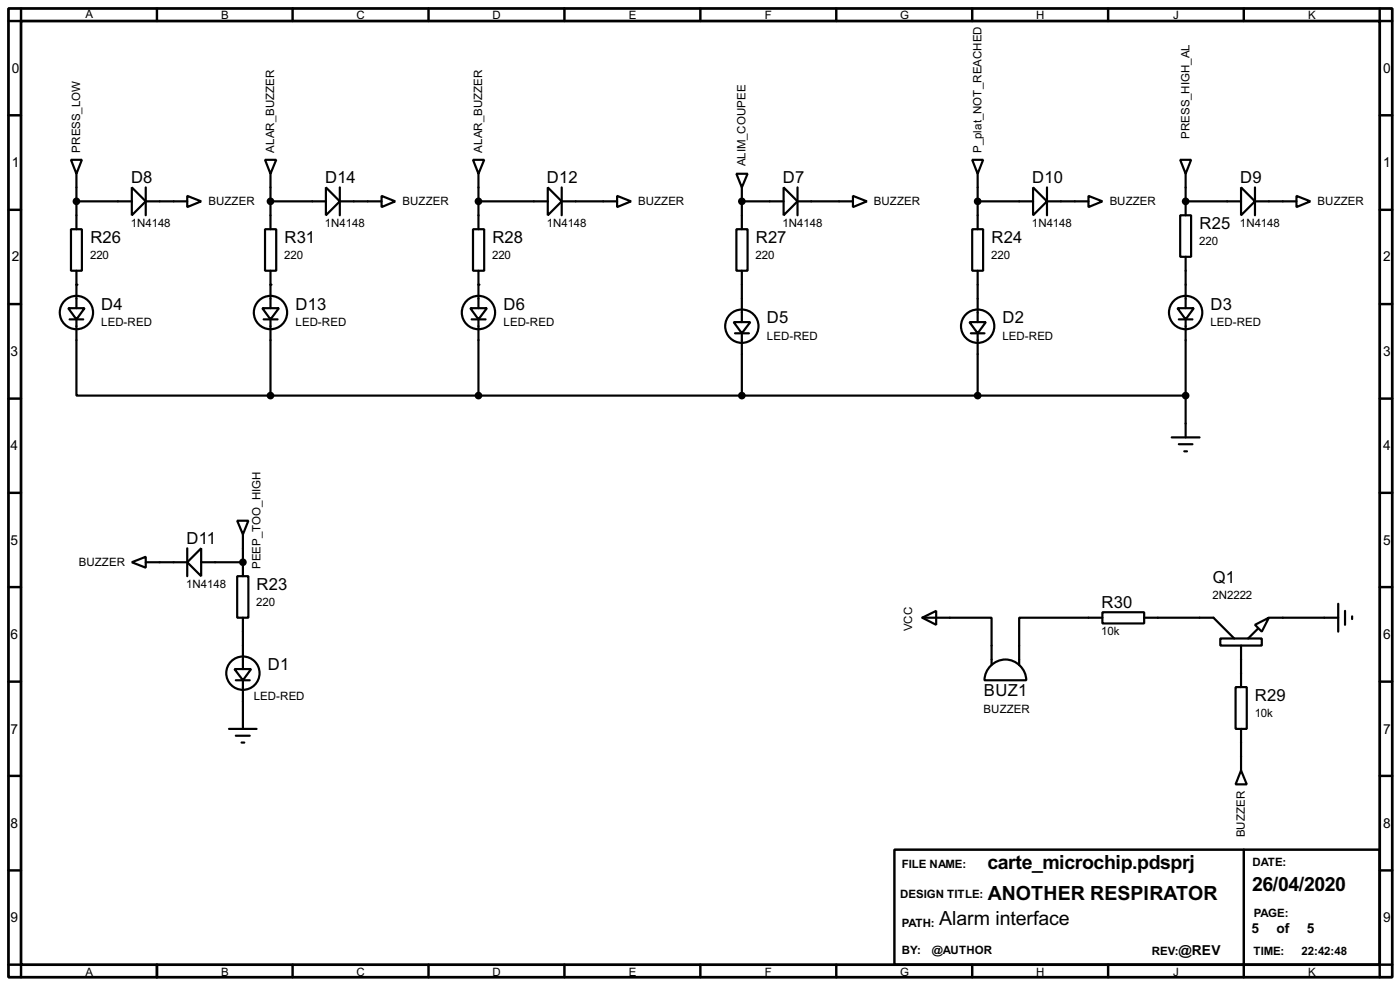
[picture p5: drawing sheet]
<svg xmlns="http://www.w3.org/2000/svg" width="256mm" height="180mm" viewBox="0 0 256 180" stroke-linecap="round" stroke-linejoin="round" font-family="sans-serif">
<path d="M1.6 1.6h253.5v177.3h-253.5zM3.9 3.9h248.9v172.7h-248.9z" fill="none" stroke="#000" stroke-width=".5"/>
<g fill="none" stroke="#000" stroke-width=".45">
<path d="M3.9 1.6v2.3h-2.3M28.8 1.6v2.3M53.6 1.6v2.3M78.5 1.6v2.3M103.4 1.6v2.3M128.3 1.6v2.3M153.2 1.6v2.3M178.1 1.6v2.3M203 1.6v2.3M227.9 1.6v2.3M252.8 1.6v2.3h2.3M1.6 21.1h2.3"/>
<path d="M1.6 38.4h2.3M252.8 21.1h2.3M252.8 38.4h2.3M1.6 55.7h2.3M252.8 55.7h2.3M1.6 73h2.3M252.8 73h2.3M1.6 90.2h2.3M252.8 90.2h2.3M1.6 107.5h2.3M252.8 107.5h2.3M1.6 124.8h2.3"/>
<path d="M252.8 124.8h2.3M1.6 142h2.3M1.6 159.3h2.3M163.9 155.5h88.9v21.1h-88.9zM227.9 155.5v23.4M252.8 142h2.3M252.8 159.3h2.3M1.6 176.6h2.3v2.3M28.8 176.6v2.3M53.6 176.6v2.3M78.5 176.6v2.3M103.4 176.6v2.3"/>
<path d="M128.3 176.6v2.3M153.2 176.6v2.3M178.1 176.6v2.3M203 176.6v2.3M255.1 176.6h-2.3v2.3"/>
</g>
<g fill="none" stroke="#000" stroke-width=".4">
<path d="M13 29.3h2l-1 2.5zM14 36.9h10.2M14 31.8v10.2M24.2 34.3l2.5 2.6-2.5 2.5zM26.7 36.9h7.6M26.7 34.3v5.1M34.3 35.9l2.6 1-2.6 1zM48.6 29.3h2l-1 2.5zM49.6 36.9h10.1M49.6 31.8v10.2M59.7 34.3l2.6 2.6-2.6 2.5zM62.3 36.9h7.6"/>
<path d="M62.3 34.3v5.1M69.9 35.9l2.5 1-2.5 1zM86.7 29.3h2l-1 2.5zM87.7 36.9h12.7M87.7 31.8v10.2M100.4 34.3l2.5 2.6-2.5 2.5zM102.9 36.9h10.2M102.9 34.3v5.1M113.1 35.9l2.5 1-2.5 1zM134.9 31.8h2.1l-1.1 2.5zM135.9 34.3v7.7M135.9 36.9h7.7"/>
<path d="M143.6 34.3l2.5 2.6-2.5 2.5zM146.1 36.9h10.2M146.1 34.3v5.1M156.3 35.9l2.5 1-2.5 1zM178.1 29.3h2l-1 2.5zM179.1 31.8v10.2M179.1 36.9h10.2M189.3 34.3l2.5 2.6-2.5 2.5zM191.8 36.9h7.6M191.8 34.3v5.1M199.4 35.9l2.6 1-2.6 1zM216.2 39.4h2v7.6h-2z"/>
<path d="M216.2 29.3h2l-1 2.5zM217.2 31.8v7.6M217.2 36.9h10.2M227.4 34.3l2.5 2.6-2.5 2.5zM229.9 36.9h7.6M229.9 34.3v5.1M237.5 35.9l2.6 1-2.6 1zM12.5 56.4h3l-1.5 2.1zM12.8 58.5h2.5M13 42h2v7.6h-2zM14 58.5v13.9h35.6M14 49.6v6.8"/>
<path d="M48.1 56.4h3l-1.5 2.1zM48.3 58.5h2.6M48.6 42h2v7.6h-2zM49.6 49.6v6.8M49.6 58.5v13.9M86.2 56.4h3l-1.5 2.1zM86.4 58.5h2.6M86.7 42h2v7.6h-2zM87.7 49.6v6.8M87.7 58.5v13.9M134.4 59h3.1l-1.6 2zM134.9 42h2.1v7.6h-2.1z"/>
<path d="M135.9 49.6v9.4M177.6 59h3l-1.5 2zM178.1 42h2v7.6h-2zM179.1 49.6v9.4M215.7 56.4h3l-1.5 2.1zM216 58.5h2.5M217.2 47v9.4M217.2 58.5v21.6M49.6 72.4h167.6M134.7 61h2.5M135.9 61v11.4M177.9 61h2.5"/>
<path d="M179.1 61v11.4M43.5 95.3h2l-1 2.5zM44.5 97.8v7.7M214.7 80.1h5.1M216 81.3h2.5M217 82.6h.5M24.2 102.9l2.5-1v2zM26.7 102.9h7.6M34.3 102.9l2.6-2.5v5.1zM34.3 100.4v5.1M36.9 102.9h7.6M43.5 105.5h2v7.6h-2z"/>
<path d="M44.5 113.1v9.4M169 113.1l2.5-1.3v2.6zM169 113.1h12.7v8.6M202 112.1h7.6v2h-7.6zM202 113.1h-15.3v8.6M209.6 113.1h12.7l3.8 3.8M223.6 116.9h7.6v1.3h-7.6zM227.4 118.2v7.6M229.9 114.4l2.6-1.3-1.3 2.5zM230.4 115.1l-1.7 1.8M232.5 113.1h12.7M245.2 110.5v5.1"/>
<path d="M246.4 111.8v2.6M247.7 112.8v.5M42 133.4h5M43 122.5h3l-1.5 2zM43.2 124.5h2.6M43.2 134.7h2.6M44.3 135.9h.5M44.5 124.5v8.9M181.5 121.8a3.8 3.8 0 0 1 4.1-.8 3.8 3.8 0 0 1 2.4 3.5h-7.6a3.8 3.8 0 0 1 1.1-2.7zM226.4 125.8h2v7.6h-2zM227.4 133.4v7.6M227.4 141l1 2.6h-2z"/>
<circle cx="14" cy="57.2" r="3.1"/>
<circle cx="49.5" cy="57.2" r="3.1"/>
<circle cx="87.6" cy="57.2" r="3.1"/>
<circle cx="135.9" cy="59.7" r="3.1"/>
<circle cx="179.1" cy="59.7" r="3.1"/>
<circle cx="217.2" cy="57.2" r="3.1"/>
<circle cx="44.5" cy="123.2" r="3.1"/>
</g>
<g fill="#000">
<circle cx="135.9" cy="36.9" r=".2"/>
<circle cx="217.2" cy="36.9" r=".2"/>
<circle cx="14" cy="52.1" r=".2"/>
<circle cx="49.6" cy="52.1" r=".2"/>
<circle cx="87.7" cy="52.1" r=".2"/>
<circle cx="44.5" cy="102.9" r=".2"/>
</g>
<g fill="#000" stroke="#000" stroke-width=".4">
<circle cx="14" cy="36.9" r=".5"/>
<circle cx="49.5" cy="36.9" r=".5"/>
<circle cx="87.6" cy="36.9" r=".5"/>
<circle cx="135.9" cy="36.9" r=".5"/>
<circle cx="179.1" cy="36.9" r=".5"/>
<circle cx="217.2" cy="36.9" r=".5"/>
<circle cx="49.5" cy="72.4" r=".5"/>
<circle cx="87.6" cy="72.4" r=".5"/>
<circle cx="135.9" cy="72.4" r=".5"/>
<circle cx="179.1" cy="72.4" r=".5"/>
<circle cx="217.2" cy="72.4" r=".5"/>
<circle cx="44.5" cy="102.9" r=".5"/>
</g>
<g font-size="4">
<text x="180.9" y="159.1">carte_microchip.pdsprj</text>
<text x="181" y="164.8">ANOTHER RESPIRATOR</text>
<text x="229.4" y="163.1">26/04/2020</text>
<text x="172.1" y="169.2">Alarm interface</text>
</g>
<g font-size="3.4">
<text x="24" y="33.5">D8</text>
<text x="59.6" y="33.5">D14</text>
<text x="100.2" y="33.5">D12</text>
<text x="143.4" y="33.5">D7</text>
<text x="189.1" y="33.5">D10</text>
<text x="227.2" y="33.5">D9</text>
<text x="219.8" y="42">R25</text>
<text x="16.6" y="44.5">R26</text>
<text x="52.1" y="44.5">R31</text>
<text x="90.2" y="44.5">R28</text>
<text x="138.5" y="44.5">R27</text>
<text x="181.7" y="44.5">R24</text>
<text x="18.6" y="56.7">D4</text>
<text x="54.2" y="56.7">D13</text>
<text x="92.3" y="56.7">D6</text>
<text x="140.5" y="59.2">D5</text>
<text x="183.7" y="59.2">D2</text>
<text x="221.8" y="56.7">D3</text>
<text x="34.2" y="99.6">D11</text>
<text x="222.2" y="106.7">Q1</text>
<text x="47" y="108">R23</text>
<text x="201.8" y="111.3">R30</text>
<text x="49.1" y="122.7">D1</text>
<text x="180.2" y="127.5">BUZ1</text>
<text x="229.9" y="128.3">R29</text>
</g>
<g font-size="2.8">
<text x="2.2" y="13.4">0</text>
<text x="253.4" y="13.4">0</text>
<text x="2.2" y="30.6">1</text>
<text x="253.4" y="30.6">1</text>
<text x="2.2" y="47.9">2</text>
<text x="253.4" y="47.9">2</text>
<text x="1.9" y="65.2">3</text>
<text x="253.4" y="65.2">3</text>
<text x="1.9" y="82.4">4</text>
<text x="253.4" y="82.4">4</text>
<text x="1.9" y="99.7">5</text>
<text x="253.4" y="99.7">5</text>
<text x="1.9" y="117">6</text>
<text x="253.4" y="117">6</text>
<text x="1.9" y="134.3">7</text>
<text x="253.4" y="134.3">7</text>
<text x="1.9" y="151.5">8</text>
<text x="253.4" y="151.5">8</text>
<text x="1.9" y="168.8">9</text>
<text x="229.3" y="170.8">5</text>
<text x="233.9" y="170.8">of</text>
<text x="239.4" y="170.8">5</text>
<text x="253.4" y="168.8">9</text>
<text x="215.9" y="174.9">@REV</text>
</g>
<g font-size="2.4">
<text x="15.6" y="3.2">A</text>
<text x="40.5" y="3.5">B</text>
<text x="65.3" y="3.5">C</text>
<text x="90.2" y="3.5">D</text>
<text x="115.2" y="3.5">E</text>
<text x="140.1" y="3.5">F</text>
<text x="164.9" y="3.5">G</text>
<text x="189.8" y="3.5">H</text>
<text x="214.9" y="3.5">J</text>
<text x="239.6" y="3.5">K</text>
<text x="14.7" y="27.9" transform="rotate(-90 14.7 27.9)">PRESS_LOW</text>
<text x="50.3" y="27.9" transform="rotate(-90 50.3 27.9)">ALAR_BUZZER</text>
<text x="88.4" y="27.9" transform="rotate(-90 88.4 27.9)">ALAR_BUZZER</text>
<text x="179.8" y="27.9" transform="rotate(-90 179.8 27.9)">P_plat_NOT_REACHED</text>
<text x="217.9" y="25.4" transform="rotate(-90 217.9 25.4)">PRESS_HIGH_AL</text>
<text x="136.6" y="30.5" transform="rotate(-90 136.6 30.5)">ALIM_COUPEE</text>
<text x="24" y="41.5">1N4148</text>
<text x="38.2" y="37.6">BUZZER</text>
<text x="59.5" y="41.5">1N4148</text>
<text x="73.7" y="37.6">BUZZER</text>
<text x="100.2" y="41.5">1N4148</text>
<text x="116.9" y="37.6">BUZZER</text>
<text x="143.4" y="41.5">1N4148</text>
<text x="160.1" y="37.6">BUZZER</text>
<text x="189.1" y="41.5">1N4148</text>
<text x="203.3" y="37.6">BUZZER</text>
<text x="227.2" y="41.5">1N4148</text>
<text x="241.4" y="37.6">BUZZER</text>
<text x="16.5" y="47.4">220</text>
<text x="52.1" y="47.4">220</text>
<text x="90.2" y="47.4">220</text>
<text x="138.4" y="47.4">220</text>
<text x="181.6" y="47.4">220</text>
<text x="219.7" y="44.9">220</text>
<text x="18.5" y="59.6">LED-RED</text>
<text x="54.1" y="59.6">LED-RED</text>
<text x="92.2" y="59.6">LED-RED</text>
<text x="221.7" y="59.6">LED-RED</text>
<text x="140.5" y="62.2">LED-RED</text>
<text x="183.6" y="62.2">LED-RED</text>
<text x="14.4" y="103.6">BUZZER</text>
<text x="34.1" y="107.6">1N4148</text>
<text x="47.7" y="104.1" transform="rotate(-90 47.7 104.1)">PEEP_TOO_HIGH</text>
<text x="47" y="111">220</text>
<text x="222.1" y="109.7">2N2222</text>
<text x="167.1" y="115.6" transform="rotate(-90 167.1 115.6)">VCC</text>
<text x="201.8" y="116.2">10k</text>
<text x="46.5" y="128.2">LED-RED</text>
<text x="180.2" y="130.4">BUZZER</text>
<text x="229.9" y="131.3">10k</text>
<text x="228.1" y="153.3" transform="rotate(-90 228.1 153.3)">BUZZER</text>
<text x="165.2" y="158.9">FILE NAME:</text>
<text x="229.4" y="158.4">DATE:</text>
<text x="164.9" y="164.3">DESIGN TITLE:</text>
<text x="229.7" y="167.8">PAGE:</text>
<text x="165.2" y="169.7">PATH:</text>
<text x="15.6" y="178.6">A</text>
<text x="40.5" y="178.6">B</text>
<text x="65.3" y="178.6">C</text>
<text x="90.2" y="178.6">D</text>
<text x="115.2" y="178.6">E</text>
<text x="140.1" y="178.6">F</text>
<text x="164.9" y="178.6">G</text>
<text x="165.2" y="174.7">BY:</text>
<text x="170.7" y="174.7">@AUTHOR</text>
<text x="189.8" y="178.6">H</text>
<text x="211" y="174.7">REV:</text>
<text x="214.9" y="178.6">J</text>
<text x="229.6" y="174.7">TIME:</text>
<text x="238.5" y="174.7">22:42:48</text>
<text x="239.6" y="178.6">K</text>
</g>
</svg>
